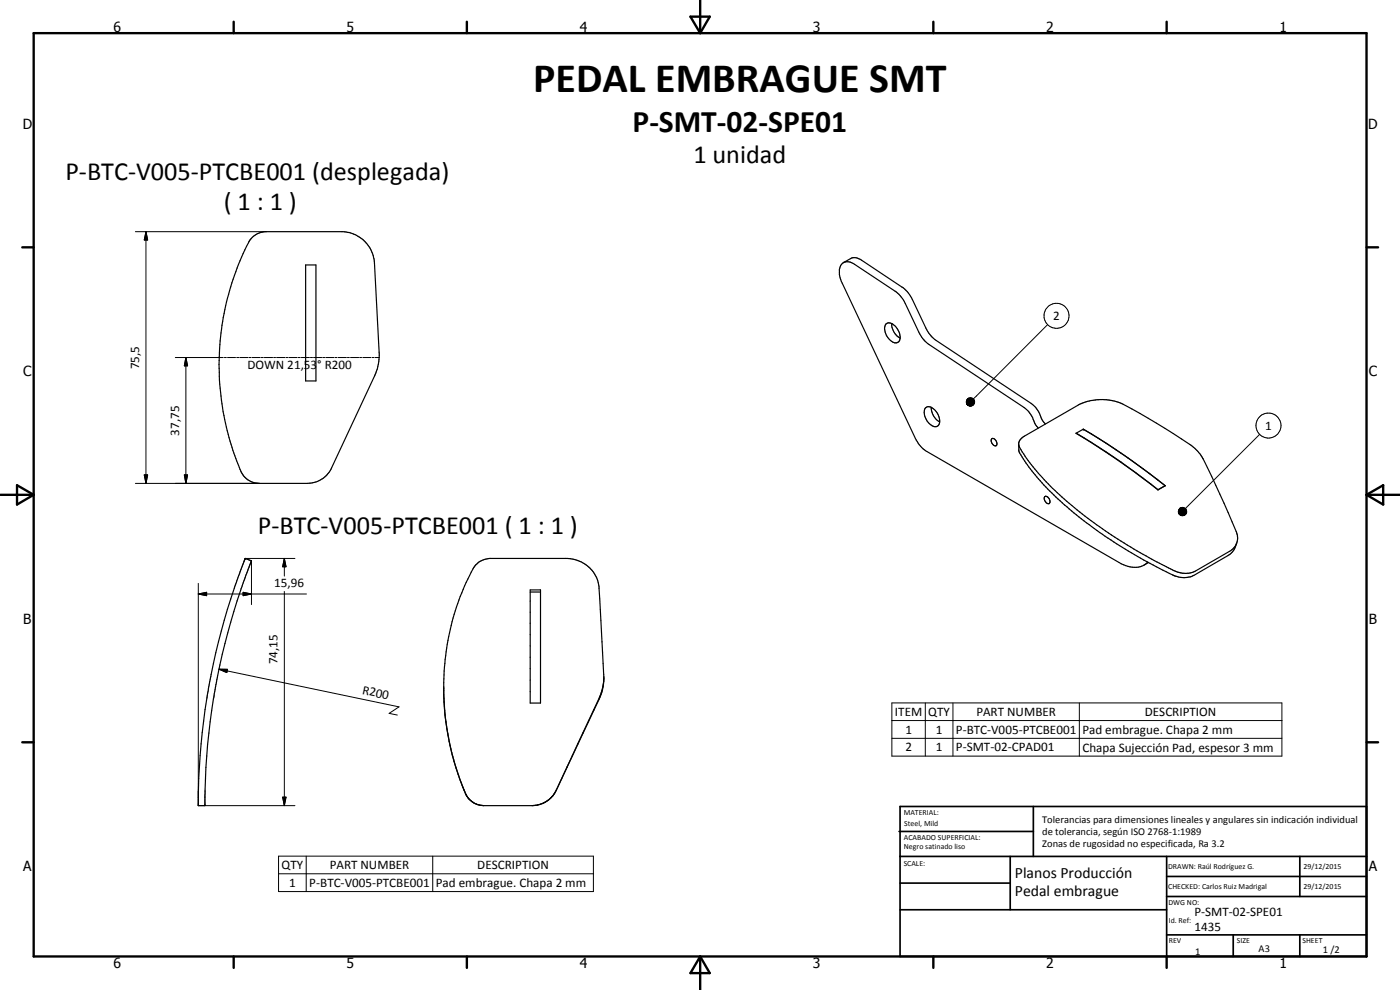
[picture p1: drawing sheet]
<svg xmlns="http://www.w3.org/2000/svg" width="420mm" height="297mm" viewBox="0 0 420 297" stroke-linecap="round" stroke-linejoin="round" font-family="sans-serif">
<g fill="none" stroke="#000" stroke-width=".35">
<path d="M75.7 71.2l1.6-1.1 2.2-.6h23.4a10 10 0 0 1 9.5 9.5l1.4 27.2-.3 3.2-1.1 3.4-12.9 27.6a7.9 7.9 0 0 1-7.2 4.6h-14.5a6.2 6.2 0 0 1-6-4.7 78.6 78.6 0 0 1-5.3-20.3 80.3 80.3 0 0 1 1-27.1 71.5 71.5 0 0 1 7.8-21.2zM91.7 79.5h3.1v34.8h-3.1zM253.1 78.8l2.2-1.2a3 3 0 0 1 3.3 .5l12.5 8.3 1.2 1.1 1.2 1.8 4.6 9.6 1.3 1.9 1.1 1.1 28.9 19.1a9.7 9.7 0 0 1 3.4 5.1l1 1.1M265.8 97.3a1.72 1.72 0 0 1 2.7 .4 4 4 0 0 1 1.2 4.8 2.37 2.37 0 0 1-3.3-1.2 4 4 0 0 1-.6-4zM267.6 97.1a5 5 0 0 0 2.6 4.4M277.7 122.5a2.04 2.04 0 0 1 3 .6 4 4 0 0 1 .9 4.6 2.53 2.53 0 0 1-3.3-1.3 3.8 3.8 0 0 1-.6-3.9zM279.5 122.2a5.3 5.3 0 0 0 2.5 4.4M297.6 131.7a1.29 1.29 0 0 1 1.4 .6 1.29 1.29 0 0 1-.2 1.5 1.53 1.53 0 0 1-1.2-2.1zM305.7 133.3l.1 1.7a5.3 5.3 0 0 0 1.3 2.7 76.4 76.4 0 0 0 16.7 17.4l6.2 4.7 5.1 3.4 8.1 4.8 5.8 3.1a11.5 11.5 0 0 0 7.4 2.1l1.9-.6 11-6.4 1.1-1.3 .8-2M306.5 131.5l16.9-9.8a15.7 15.7 0 0 1 13.7-.4 177.4 177.4 0 0 1 21.5 13.2l1.6 1.8 .9 1.4 6.3 13.3 3.6 8.5a4.5 4.5 0 0 1-2 5.9l-10.3 6a8 8 0 0 1-8-1l-1.3-.7a136.5 136.5 0 0 1-36-25.8l-.6-.6a48.8 48.8 0 0 1-6.9-9.2 2.18 2.18 0 0 1 .6-2.6zM311.6 128.4a8.3 8.3 0 0 1-1.9-3.5l-.9-1.3-1.5-1.3-28.5-18.9a9 9 0 0 1-3.1-3.7l-4.3-9.1-1.6-2.3-13.4-9a2.63 2.63 0 0 0-2.7-.7 2.63 2.63 0 0 0-1.8 2.2v1.5l.6 2.2 22.2 47.1a9 9 0 0 0 3.5 3.9l57.7 33.3a6.9 6.9 0 0 0 8.6-.1M323 130a252.6 252.6 0 0 1 24.5 17"/>
<path d="M325.1 128.8a213.9 213.9 0 0 1 24.6 16.9M325.1 128.8l-2.2 1.2 2.5 1.5M325.1 128.8l2.5 1.4M327.5 132.7l9 5.9 11 8.3M330 131.7a221.3 221.3 0 0 1 19.7 14.1l-2.2 1.2M313.6 149a1.38 1.38 0 0 1 1.3 .6 1.38 1.38 0 0 1 0 1.5 1.46 1.46 0 0 1-1.3-2.1zM347.5 146.9v.1M349.7 145.7v.1M349.7 145.7l-2.2 1.2M73.6 167.6l-1.3 3.2a200.5 200.5 0 0 0-9.9 36.7l-.1 .8a205.4 205.4 0 0 0-2.8 33.4h2a187.2 187.2 0 0 1 2.7-32.4 202.2 202.2 0 0 1 9.5-36.4l1.7-4.5M73.6 167.6h.1M73.6 167.6l1.9 .7"/>
<path d="M75.4 168.4h.1M75.5 168.3h.1M75.5 168.3l-.1 .1M159.1 177h3.1v33.9h-3.1zM159.1 177.6h3.1M344.7 168.8l-1.3 .7M133.2 208.4l.8 9.4M134.1 218.6l1.1 5.9 1.7 5.9M181.2 204.5l-.7 3-.7 2-12.8 27.6M181.2 204.5l-1.4-28a9.7 9.7 0 0 0-9.5-8.9h-23.4a6 6 0 0 0-4.9 3 77.1 77.1 0 0 0-5.6 58.3M181.2 204.5l-.4 2.8-.8 2-13 27.8M181.2 203.5v.5"/>
<path d="M181.2 204v.5M136.7 229.9l3 8.2M137 230.8l2.7 7.2M139.7 238l.2 .4M139.7 238.1l.1 .2M139.8 238.3l.2 .3M139.9 238.4l.1 .3M140 238.6l.2 .4M140 238.7l.7 1 1.5 1.2M140.3 239.2l.7 .7M164.9 239.8l-.9 .6M164.9 239.8l-2.2 1.3"/>
<path d="M165.7 239l-.8 .8M166.3 238.2l-1 1.2M167 237.1l-1.1 1.7M141 240l1.1 .9M142.1 240.9l1.7 .7 1.4 .1M142.2 240.9l1.1 .5 1.9 .3M162.2 241.3l-2.5 .4h-14.5M162.7 241.1l-.5 .2M163.2 240.9l-1 .4"/>
</g>
<g fill="#000">
<circle cx="325.1" cy="128.8" r=".18"/>
<circle cx="73.6" cy="167.6" r=".18"/>
</g>
<g fill="none" stroke="#000" stroke-width=".3">
<path d="M40.6 69.5h39.3M43.8 69.5l.5 2.5h-1zM43.8 69.5v75.5M314.4 97.4l-22.3 22.3M52.6 107.3h14.4M55.8 107.3l.5 2.5h-1zM55.8 107.3v37.7M67.3 107.3h.6M68.3 107.3h2.4M71 107.3h.7M72 107.3h2.4M74.7 107.3h.6"/>
<path d="M75.6 107.3h2.5M78.4 107.3h.6M79.3 107.3h2.5M82.1 107.3h.6M83 107.3h2.5M85.8 107.3h.6M86.7 107.3h2.5M89.5 107.3h.6M90.4 107.3h2.5M93.2 107.3h.6M94.1 107.3h2.5M96.8 107.3h.7"/>
<path d="M97.8 107.3h2.4M100.5 107.3h.7M101.5 107.3h2.5M104.3 107.3h.5M105.2 107.3h2.4M107.9 107.3h.6M108.9 107.3h2.4M111.7 107.3h.6M112.6 107.3h1.2M290.1 120l.3 1.5zM290.3 119.8l.2-.3-.1 2zM290.3 119.8l.1 1.7-.3-1.5z"/>
<path d="M290.5 119.5l.2-.1-.3 2.1zM290.7 119.4h.3l-.6 2.1zM291 119.4l.3-.1-.9 2.2zM291.3 119.3l.2 .1-1.1 2.1zM291.5 119.4l.3 .1-1.4 2zM291.8 119.5l.2 .1-1.6 1.9zM292 119.6l.2 .2-1.8 1.7zM290 120.5l.4 1zM290 120.8l.4 .7zM290.1 120.2l.3 1.3zM290.1 121l.3 .5zM290.2 121.3l.2 .2z"/>
<path d="M290.4 121.5l.4 .3zM290.4 121.5l.7 .3zM290.4 121.5l1 .3zM290.4 121.5l1.2 .3zM290.4 121.5l1.5 .2-.3 .1zM290.4 121.5h1.7zM290.4 121.5l1.9-.2-.2 .2zM290.4 121.5l2-.4-.1 .2zM290.4 121.5l2.1-.7-.1 .3zM290.4 121.5l2.1-.9v.2zM290.4 121.5l2-1.2 .1 .3zM290.4 121.5l2-1.5v.3z"/>
<path d="M290.4 121.5l1.8-1.7 .2 .2zM378 130.3l-22.2 22.3M40.6 145h37.2M43.3 142.5h1l-.5 2.5zM55.3 142.5h1l-.5 2.5zM353.6 153.4l.4 .9zM353.6 153.7l.4 .6zM353.7 153.1l.3 1.2zM353.7 153.9l.3 .4zM353.8 152.9l.2 1.4zM353.9 154.2l.1 .1zM354 152.7v1.6l-.2-1.4z"/>
<path d="M354 154.3l.5 .3zM354 154.3l.7 .4zM354 154.3l1 .4zM354 154.3l1.2 .4zM354 154.3l1.5 .3-.3 .1zM354 154.3l1.7 .1zM354 154.3l1.9-.1-.2 .2zM354 154.3l2.1-.3-.2 .2zM354 154.3l2.1-.6v.3zM354 154.3l2.1-.8v.2zM354 154.3l2.1-1.1v.3zM354 154.3l2-1.4 .1 .3z"/>
<path d="M354 154.3l1.9-1.6 .1 .2zM354.1 152.4l.3-.1-.4 2zM354.1 152.4l-.1 1.9v-1.6zM354.4 152.3h.3l-.7 2zM354.7 152.3l.2-.1-.9 2.1zM354.9 152.2l.3 .1-1.2 2zM355.2 152.3l.2 .1-1.4 1.9zM355.4 152.4l.3 .1-1.7 1.8zM355.7 152.5l.2 .2-1.9 1.6zM59.5 178.2l2.5-.5v1zM59.5 175v66.7h29M59.5 178.2h32.5"/>
<path d="M73 177.7l2.5 .5-2.5 .5zM85.3 167.6l.5 2.5h-1zM85.3 167.6v5.2M85.3 177.5v64.2M88.5 167.6h-14.9l1.9 .7v13.1M65.7 200.8h2.6l-.2 1zM65.7 200.8l54 11.3-2.9 1.9 2.4 .5M267.7 210.9h117v16h-117zM267.7 216.2h117M277.7 210.9v16M286 210.9v16M323.9 210.9v16"/>
<path d="M84.8 239.2h1l-.5 2.5zM267.7 221.5h117M83.6 256.9h94.5v10.6h-94.5zM91.9 256.9v10.6M129.9 256.9v10.6M83.6 262.2h94.5"/>
<circle cx="317.1" cy="94.8" r="3.8"/>
<circle cx="380.7" cy="127.7" r="3.8"/>
</g>
<g fill="none" stroke="#000" stroke-width=".71">
<path d="M10.1 9.9h400v277.1h-400zM70.1 6.5v3.4M140.1 6.5v3.4M207.2 5h5.8l-2.9 4.9zM210.1 0v9.9M280.1 6.5v3.4M350.1 6.5v3.4M6.7 74.2h3.4M410.1 74.2h3.5M.1 148.5h10M5.1 145.6l5 2.9-5 2.9zM410.1 148.5h10"/>
<path d="M410.1 148.5l5-2.9v5.8zM6.7 222.7h3.4M410.1 222.7h3.5M70.1 287v3.4M140.1 287v3.4M210.1 287v10M210.1 287l2.9 5h-5.8zM280.1 287v3.4M350.1 287v3.4"/>
</g>
<g fill="none" stroke="#000" stroke-width=".51">
<path d="M269.8 249.5h40.3M270.1 242h140v45h-140zM270.1 257h140M303.2 257v16M310.1 242v15M350.1 257v30M390.1 257v12M270.1 265h33.1M270.1 273h80M350.1 269h60M350.1 263h60M350.1 280.5h60"/>
<path d="M370.1 280.5v6.5M390.1 280.5v6.5"/>
</g>
<g fill="#000">
<path d="M43.8 69.5l.5 2.5h-1zM55.8 107.3l.5 2.5h-1zM290.4 121.5l.4 .3zM290.4 121.5l.7 .3zM290.4 121.5l1 .3zM290.4 121.5l1.2 .3zM290.4 121.5l1.5 .2-.3 .1zM290.4 121.5h1.7zM290.4 121.5l1.9-.2-.2 .2zM290.4 121.5l2.1-.7-.1 .3zM290.4 121.5l2.1-.9v.2zM290.4 121.5l2-1.2 .1 .3z"/>
<path d="M290.4 121.5l2-1.5v.3zM290.4 121.5l1.8-1.7 .2 .2zM292 119.6l.2 .2-1.8 1.7zM291.8 119.5l.2 .1-1.6 1.9zM291.5 119.4l.3 .1-1.4 2zM291.3 119.3l.2 .1-1.1 2.1zM291 119.4l.3-.1-.9 2.2zM290.7 119.4h.3l-.6 2.1zM290.3 119.8l.2-.3-.1 2zM290.3 119.8l.1 1.7-.3-1.5zM290.1 120l.3 1.5zM290.1 120.2l.3 1.3z"/>
<path d="M290 120.5l.4 1zM290 120.8l.4 .7zM290.1 121l.3 .5zM290.2 121.3l.2 .2zM43.3 142.5h1l-.5 2.5zM55.3 142.5h1l-.5 2.5zM354 154.3l.5 .3zM354 154.3l.7 .4zM354 154.3l1 .4zM354 154.3l1.2 .4zM354 154.3l1.5 .3-.3 .1zM354 154.3l1.7 .1z"/>
<path d="M354 154.3l1.9-.1-.2 .2zM354 154.3l2.1-.6v.3zM354 154.3l2.1-.8v.2zM354 154.3l2.1-1.1v.3zM354 154.3l2-1.4 .1 .3zM354 154.3l1.9-1.6 .1 .2zM355.7 152.5l.2 .2-1.9 1.6zM355.4 152.4l.3 .1-1.7 1.8zM355.2 152.3l.2 .1-1.4 1.9zM354.9 152.2l.3 .1-1.2 2zM354.7 152.3l.2-.1-.9 2.1zM354.4 152.3h.3l-.7 2z"/>
<path d="M354.1 152.4l-.1 1.9v-1.6zM354 152.7v1.6l-.2-1.4zM353.8 152.9l.2 1.4zM353.7 153.1l.3 1.2zM353.6 153.4l.4 .9zM353.6 153.7l.4 .6zM353.7 153.9l.3 .4zM353.9 154.2l.1 .1zM59.5 178.2l2.5-.5v1zM73 177.7l2.5 .5-2.5 .5zM85.3 167.6l.5 2.5h-1zM65.7 200.8h2.6l-.2 1z"/>
<path d="M84.8 239.2h1l-.5 2.5z"/>
</g>
<path d="M290.5 119.4v2.1M290.4 121.3h2M354 154.2h2.1M354.2 152.3v2" fill="none" stroke="#000" stroke-width=".38"/>
<text font-size="12.6" x="160" y="27.7">PEDAL EMBRAGUE SMT</text>
<text font-size="9.4" x="189.9" y="39.5">P-SMT-02-SPE01</text>
<g font-size="7.9">
<text x="19.6" y="53.9">P-BTC-V005-PTCBE001 (desplegada)</text>
<text x="208.1" y="49">1 unidad</text>
<text x="67.1" y="62.9">( 1 : 1 )</text>
<text x="77.4" y="160.2">P-BTC-V005-PTCBE001 ( 1 : 1 )</text>
</g>
<g font-size="4.7">
<text x="304.6" y="263.5">Planos Producción</text>
<text x="304.6" y="268.9">Pedal embrague</text>
</g>
<g font-size="4.2">
<text x="34" y="9.6">6</text>
<text x="104" y="9.6">5</text>
<text x="174" y="9.6">4</text>
<text x="244" y="9.6">3</text>
<text x="314" y="9.6">2</text>
<text x="384" y="9.6">1</text>
<text x="6.8" y="38.7">D</text>
<text x="410.6" y="38.7">D</text>
<text x="7" y="112.9">C</text>
<text x="410.8" y="112.9">C</text>
<text x="7" y="187.1">B</text>
<text x="410.8" y="187.1">B</text>
<text x="7" y="261.4">A</text>
<text x="410.8" y="261.4">A</text>
<text x="34" y="290.4">6</text>
<text x="104" y="290.4">5</text>
<text x="174" y="290.4">4</text>
<text x="244" y="290.4">3</text>
<text x="314" y="290.4">2</text>
<text x="384" y="290.4">1</text>
</g>
<g font-size="3.9">
<text x="316.1" y="96.1">2</text>
<text x="41.8" y="110.8" transform="rotate(-90 41.8 110.8)">75,5</text>
<text x="74.3" y="110.7">DOWN 21,53° R200</text>
<text x="53.8" y="130.7" transform="rotate(-90 53.8 130.7)">37,75</text>
<text x="379.7" y="128.9">1</text>
<text x="82.3" y="176.1">15,96</text>
<text x="83.3" y="199.3" transform="rotate(-90 83.3 199.3)">74,15</text>
<text x="108.6" y="208.2" transform="rotate(12 108.6 208.2)">R200</text>
<text x="268.6" y="214.8">ITEM</text>
<text x="278.6" y="214.8">QTY</text>
<text x="293" y="214.8">PART NUMBER</text>
<text x="343.6" y="214.8">DESCRIPTION</text>
<text x="271.7" y="220.1">1</text>
<text x="280.9" y="220.1">1</text>
<text x="286.9" y="220.1">P-BTC-V005-PTCBE001</text>
<text x="324.9" y="220.2">Pad embrague. Chapa 2 mm</text>
<text x="271.7" y="225.5">2</text>
<text x="280.9" y="225.5">1</text>
<text x="286.9" y="225.5">P-SMT-02-CPAD01</text>
<text x="324.9" y="225.6">Chapa Sujección Pad, espesor 3 mm</text>
<text x="84.5" y="260.8">QTY</text>
<text x="99" y="260.8">PART NUMBER</text>
<text x="143.2" y="260.8">DESCRIPTION</text>
<text x="86.8" y="266.1">1</text>
<text x="92.8" y="266.1">P-BTC-V005-PTCBE001</text>
<text x="130.8" y="266.2">Pad embrague. Chapa 2 mm</text>
<text x="358.5" y="275">P-SMT-02-SPE01</text>
<text x="358.5" y="279.4">1435</text>
</g>
<g font-size="3.1">
<text x="312.7" y="246.8">Tolerancias para dimensiones lineales y angulares sin indicación individual</text>
<text x="312.7" y="250.4">de tolerancia, según ISO 2768-1:1989</text>
<text x="312.7" y="254">Zonas de rugosidad no especificada, Ra 3.2</text>
<text x="358.7" y="286.5">1</text>
<text x="377.7" y="285.6">A3</text>
<text x="397" y="285.9">1 /2</text>
</g>
<g font-size="2.4">
<text x="271.2" y="244.4">MATERIAL:</text>
<text x="271.3" y="252">ACABADO SUPERFICIAL:</text>
<text x="271.4" y="247.9">Steel, Mild</text>
<text x="271.3" y="254.6">Negro satinado liso</text>
<text x="271.2" y="259.7">SCALE:</text>
<text x="350.6" y="260.8">DRAWN: Raúl Rodríguez G.</text>
<text x="391.2" y="260.6">29/12/2015</text>
<text x="350.6" y="266.9">CHECKED: Carlos Ruiz Madrigal</text>
<text x="391.2" y="266.7">29/12/2015</text>
<text x="350.6" y="271.4">DWG NO:</text>
<text x="350.8" y="276.9">Id. Ref:</text>
<text x="350.8" y="282.8">REV</text>
<text x="371.2" y="282.9">SIZE</text>
<text x="390.9" y="282.9">SHEET</text>
</g>
</svg>
